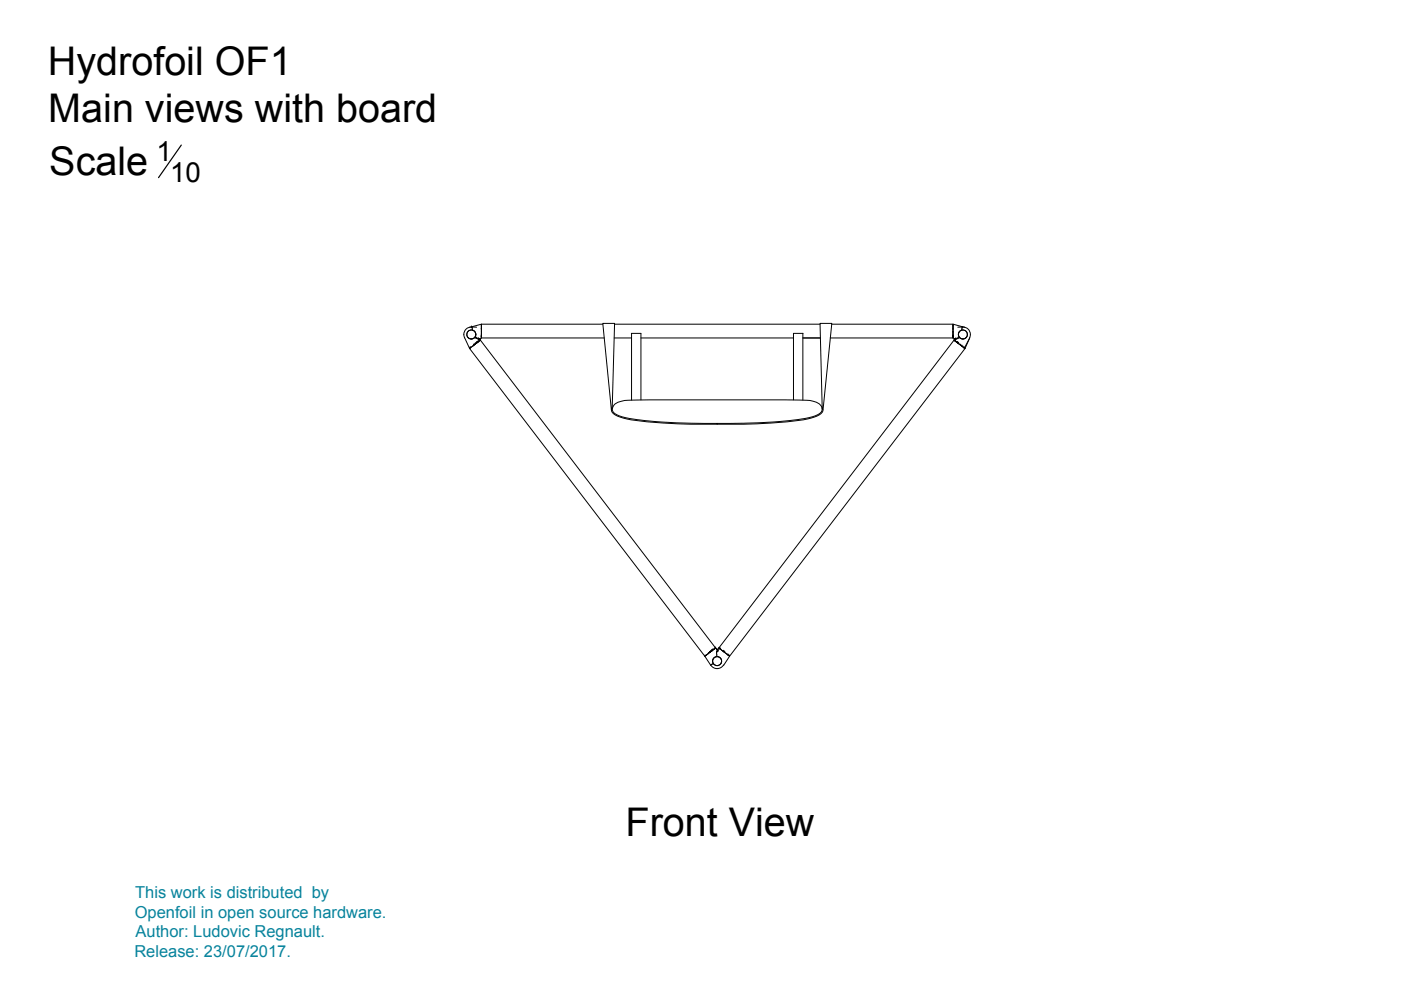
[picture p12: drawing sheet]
<svg xmlns="http://www.w3.org/2000/svg" width="297mm" height="210mm" viewBox="0 0 297 210" stroke-linecap="round" stroke-linejoin="round" font-family="sans-serif">
<!-- layer: OF1 -->
<g fill="none" stroke="#000" stroke-width=".21">
<path d="M98.5 71.6l1.1 2.3M99.6 73.9h.1M99.6 73.9l49.8 65.2M99.6 73.8v.1M99.7 73.8h.1M99.7 73.7h.1M99.8 73.7l-.2 .1M99.8 73.7h.1M99.9 71.9h.1M99.9 73.6h.1M100 69.3a1.59 1.59 0 0 0-1.5 2.3M100 69.3h.1"/>
<path d="M100 69.3l1 .1M100 73.6h.1M100 69.4h.1M100.1 73.5h.1M100.1 69.4v.1M100.1 69.5l.1 .5M100.1 73.4h.1M100.2 73.4h.1M100.2 70a.95 .95 0 0 1 .4 1.5M100.2 70a.95 .95 0 0 0-1.2 .8 .95 .95 0 0 0 .9 1.1M100.2 70h.1M100.3 73.3h.1"/>
<path d="M100.4 73.3h.1M100.4 73.2h.1M100.5 73.2h.1M100.5 73.2l-.7 .5M100.5 73.1h.1M100.6 71.5l-.7 .4M100.7 71.6h.1M100.7 73l-.2 .2M100.7 73h.1M100.8 71.7h.2M100.9 72.8h.1M100.9 72.9h.1"/>
<path d="M101 71.7h.1M101 72.8l-.3 .2M101 72.7h.1M101 72.8h.1M101.1 72.7h.1M101.1 71.8h.1M101.1 71.8l.3 .1M101.2 72.6h.1M101.3 72.6h.1M101.3 72.6l-.3 .2M101.3 72.5h.1M101.4 72.5h.1"/>
<path d="M101.4 71.9h.1M101.4 72.5l-.1 .1M101.4 72.4h.1M101.4 72.4v.1M101.5 71.9h-.1M101.5 72.4h.1M101.6 72.3h.1M101.6 71.9v.2M101.6 72h.1M101.6 72.3l-.1 .1M101.7 72l-.1 .1M101.7 72.2h.1"/>
<path d="M101.7 71.8l.1 .2h-.3M101.7 72.2l-.1 .1M101.8 72h-.1M101.8 72.2h-.1M101.8 72.2h.1M101.8 71.8l.1 .3M101.8 72.1h.1M101.9 72.1h.1M101.9 72.1l-.1 .1M101.9 72.1l49.8 65.3M102.1 69.1h.1M102.1 69h.1"/>
<path d="M102.1 68.8v.2M102.1 71.6v.1M102.1 68.8h.1M102.1 69.2v.2M102.1 69.2h.1M102.1 69.4h.1M102.1 69.5h.1M102.1 69.5v.2M102.1 69.7v.3M102.1 70.1h.1M102.1 70v.3M102.1 70.2h.1"/>
<path d="M102.1 70.3h.1M102.1 70.3v.2M102.1 70.5v.2M102.1 70.7h.1M102.1 70.7v.2M102.1 70.9v.2M102.1 71.1h.1M102.1 71.1v.1M102.1 71.2h.1M102.1 71.2v.1M102.1 71.3h.1M102.1 71.4h.1"/>
<path d="M102.1 71.4v.1M102.1 71.5h.1M102.1 71.5v.1M102.1 71.6h.1M102.1 71.7l-.6 .2 .1-.1M102.1 68.7v.1M102.1 71.3v.1M102.1 71.7h.1M102.1 68.7h.1M102.1 68.9h.1M102.1 69v.2M102.1 69.6h.1"/>
<path d="M102.1 69.8h.1M102.1 69.9h.1M102.1 70.5h.1M102.1 70.6h.1M102.1 70.9h.1M102.1 71h.1M102.1 68.7l-2.5 .7M102.1 71.7h26M102.1 68.7h25.7M130.2 71.7h3.7M130.3 68.7h43.6M135.9 71.7h32.3"/>
<path d="M170.2 71.7h3.7M176 71.7h26.1M176.3 68.7h25.8M202.1 69.1h.1M202.1 69h.1M202.1 68.8v.2M202.1 71.6v.1M202.1 68.8h.1M202.1 69.2v.2M202.1 69.2h.1M202.1 69.4h.1M202.1 69.5h.1"/>
<path d="M202.1 69.5v.6M202.1 70h.1M202.1 70.1v.2M202.1 70.2h.1M202.1 70.3h.1M202.1 70.3v.2M202.1 70.5h.1M202.1 70.5v.2M202.1 70.7h.1M202.1 70.7v.2M202.1 70.9v.2M202.1 71.1v.1"/>
<path d="M202.1 71.2h.1M202.1 71.2v.1M202.1 71.3h.1M202.1 71.4h.1M202.1 71.4v.1M202.1 71.5h.1M202.1 71.5v.1M202.1 71.6h.1M202.1 71.7l.5 .2-.2-.1M202.1 68.7v.1M202.1 71.1h.1M202.1 71h.1"/>
<path d="M202.1 70.9h.1M202.1 70.6h.1M202.1 70.4h.1M202.1 70.1h.1M202.1 69.9h.1M202.1 69.8h.1M202.1 69.7h.1M202.1 69.6h.1M202.1 69v.2M202.1 68.9h.1M202.1 68.7h.1M202.1 71.7h.1"/>
<path d="M202.1 71.3v.1M202.1 68.7l2.5 .7M202.3 72.1h.1M202.3 72.1l-49.9 65.3M202.3 72.2h.1M202.3 72.1l.1 .1M202.4 71.9v.1M202.4 72.2h.1M202.4 72.2l.1 .1M202.4 72h.1M202.4 71.8l-.1 .3M202.4 71.8v.2h.2"/>
<path d="M202.4 72l.1 .1M202.5 72h.1M202.5 72.3h.1M202.5 72.3l.1 .1M202.5 72.1h.1M202.5 71.9h.1M202.6 72.3h.1M202.6 72.1h.1M202.6 72.4l.1 .1M202.6 72.4h.1M202.6 71.9v.2M202.6 71.9h.1"/>
<path d="M202.7 71.9h-.1M202.7 72.5h.2M202.7 71.9h.1M202.7 72.5h.1M202.9 72.5v.1M202.9 72.6l.2 .2M202.9 72.6h.1M203 71.8l-.3 .1M203 72.7h.1M203 71.8h.1M203.1 72.7h.1M203.1 72.8h.1"/>
<path d="M203.1 71.7h-.1M203.1 72.8l.3 .2M203.1 71.7h.1M203.2 72.8h.1M203.2 72.9h.1M203.3 71.7h-.2M203.3 71.6h-.1M203.4 73h.1M203.4 71.6h.1M203.4 71.6h-.1M203.4 71.5l.8 .4M203.5 73l.2 .2"/>
<path d="M203.5 73.1h.1M203.6 73.1h.1M203.6 73.2h.1M203.7 73.2l.1 .1M203.8 73.3h.1M203.9 73.3l.1 .1M203.9 70a.95 .95 0 0 1 1.2 .8 .95 .95 0 0 1-.9 1.1M203.9 70a.95 .95 0 0 0-.5 1.5M203.9 73.3h.1M203.9 73.4h.1M203.9 70h.1M203.9 69.8v.2"/>
<path d="M204 73.4l.5 .4M204 73.4h.1M204 69.4l-.1 .4M204 73.5h.1M204.1 69.4h-.1M204.1 69.3h-.1M204.1 69.3a1.59 1.59 0 0 1 1.5 2.3M204.1 73.5h.1M204.1 73.6h.1M204.1 69.3l-1 .1M204.2 73.6h.1M204.2 71.9h.1"/>
<path d="M204.3 73.7h.1M204.4 73.7h.1M204.5 73.8h.1M204.5 73.9h.1M204.6 73.9h.1M204.6 73.9l-49.9 65.2M205.6 71.7l-1.1 2.1M205.6 71.6l-1 2.3M149.4 139.1h.1M149.4 139.1l1.3 2M149.5 139.1h-.1M149.5 139.1h.1"/>
<path d="M149.6 139l-.1 .1M149.6 139.1h.1M149.6 139h.1M149.8 138.9h.1M149.9 138.8l-.3 .2M149.9 138.8h.1M150 138.7l-.1 .1M150 138.7h.1M150.1 138.7h.1M150.1 138.6h.1M150.1 138.6l-.1 .1M150.2 138.6h.1"/>
<path d="M150.2 138.5l-.1 .1M150.2 138.5h.1M150.3 138.5h.1M150.4 138.4l-.2 .1M150.5 138.4h.1M150.5 138.3h.1M150.6 138.3h.1M150.6 138.2l-.2 .2M150.7 138.2h-.1M150.7 138.2h.1M150.7 138.1h.1M150.8 138.1h.1"/>
<path d="M150.8 138.1l-.1 .1M150.9 138h.1M150.9 138l-.1 .1M151 138h.1M151 138h-.1M151 137.9h.1M151 137.9v.1M151.1 137.9h.1M151.1 137.8h.1M151.2 137.8h.1M151.3 137.7h.1M151.3 137.7l-.3 .2"/>
<path d="M151.4 137.7h-.1M151.4 137.7h.1M151.5 137.6h.1M151.6 137.5h.1M151.6 137.4h.1M151.7 137.4l-.3 .3M151.7 137.4h.1M151.7 137.4l.2 .1M151.9 137.6l.3 .4M151.9 137.6l.2 .2M151.9 137.5v.1M152 139.2a.95 .95 0 0 0-.8 1.4"/>
<path d="M152 139.2a.95 .95 0 0 1 .9 .5 .95 .95 0 0 1-.1 1 .95 .95 0 0 1-1.6-.1M152.1 137.8l.1-.1v.3l-.3 .3M152.1 138.2l-.2-.2 .1 1.3M152.4 137.4h.1M152.4 137.4l-.4 .4M152.4 137.4l.1 .1M152.5 137.4h.1M152.5 137.5h.1M152.6 137.5l.1 .1M152.6 137.5h.1M152.6 137.6h.1M152.7 137.6h.1"/>
<path d="M152.7 137.6v.1M152.7 137.7h.1M152.8 137.7l.2 .1M152.8 137.7h.1M152.9 137.7h.1M152.9 137.8h.1M153 137.8h.1M153 137.8l.2 .2M153 137.9h.1M153.1 138h.1M153.2 138h.1M153.2 138l.8 .6"/>
<path d="M153.3 138.1h.1M153.4 138.1h.1M153.4 138.2h.1M153.5 138.2h.1M153.6 138.3h.1M153.7 138.3h.1M153.7 138.4h.1M153.8 138.5h.1M153.9 138.5h.1M154 138.6h.1M154.1 138.6l.2 .2M154.1 138.7h.1"/>
<path d="M154.2 138.8h.1M154.3 138.8l.1 .2M154.3 138.8h.1M154.4 138.9h.1M154.4 139h.1M154.5 139h.1M154.6 139l.1 .1M154.6 139.1h.1M154.7 139.1h.1M154.7 139.1l-1.3 2M150.8 140.9l-.1 .1a1.59 1.59 0 0 0 2.7 0M150.9 140.8l-.1 .1"/>
<path d="M151.1 140.8l-.2 .1M151.2 140.8h-.1M151.3 140.7h-.1"/>
<circle cx="99.9" cy="70.9" r=".95"/>
<circle cx="204.2" cy="70.9" r=".95"/>
<circle cx="152" cy="140.2" r=".95"/>
</g>
<!-- layer: Board -->
<path d="M130.2 85.8l.8-.5a8.5 8.5 0 0 1 3.7-.5h31.7a19.3 19.3 0 0 1 6.7 .5 1.36 1.36 0 0 1 1.2 1.2 1.36 1.36 0 0 1-.9 1.4l-.6 .3a61.6 61.6 0 0 1-15.1 1.5 140.8 140.8 0 0 1-24.3-1l-2.1-.5a1.92 1.92 0 0 1-1.5-1.4z" fill="none" stroke="#000" stroke-width=".21"/>
<!-- layer: Fixation part -->
<path d="M133.9 70.7h2v14.1M133.9 70.7v14.1M170.2 70.7v14.1M170.3 70.7h-2.1v14.1M129.8 86.8l.5-18.2h-2.5l1.8 18.3a2.14 2.14 0 0 0 2 1.6 52.6 52.6 0 0 0 12 1.4 176.1 176.1 0 0 0 25.1-.7l1.6-.2 2.3-.5a2.14 2.14 0 0 0 1.9-1.6l1.9-18.3h-2.5l.4 18.2" fill="none" stroke="#000" stroke-width=".21"/>
<!-- layer: Text -->
<path d="M38.4 30.8l-4.8 6.9" fill="none" stroke="#000" stroke-width=".25"/>
<g font-size="8.4">
<text x="10.2" y="15.9">Hydrofoil OF1</text>
<text x="10.2" y="25.9">Main views with board</text>
<text x="10.5" y="37.2">Scale</text>
<text x="132.6" y="177.2">Front View</text>
</g>
<g font-size="5.9">
<text x="33.1" y="34.2">1</text>
<text x="36.1" y="38.5">10</text>
</g>
<g font-size="3.5" fill="#07839c">
<text x="28.7" y="190.4">This work is distributed by</text>
<text x="28.6" y="194.6">Openfoil in open source hardware.</text>
<text x="28.5" y="203">Release: 23/07/2017.</text>
<text x="28.7" y="198.7">Author: Ludovic Regnault.</text>
</g>
</svg>
